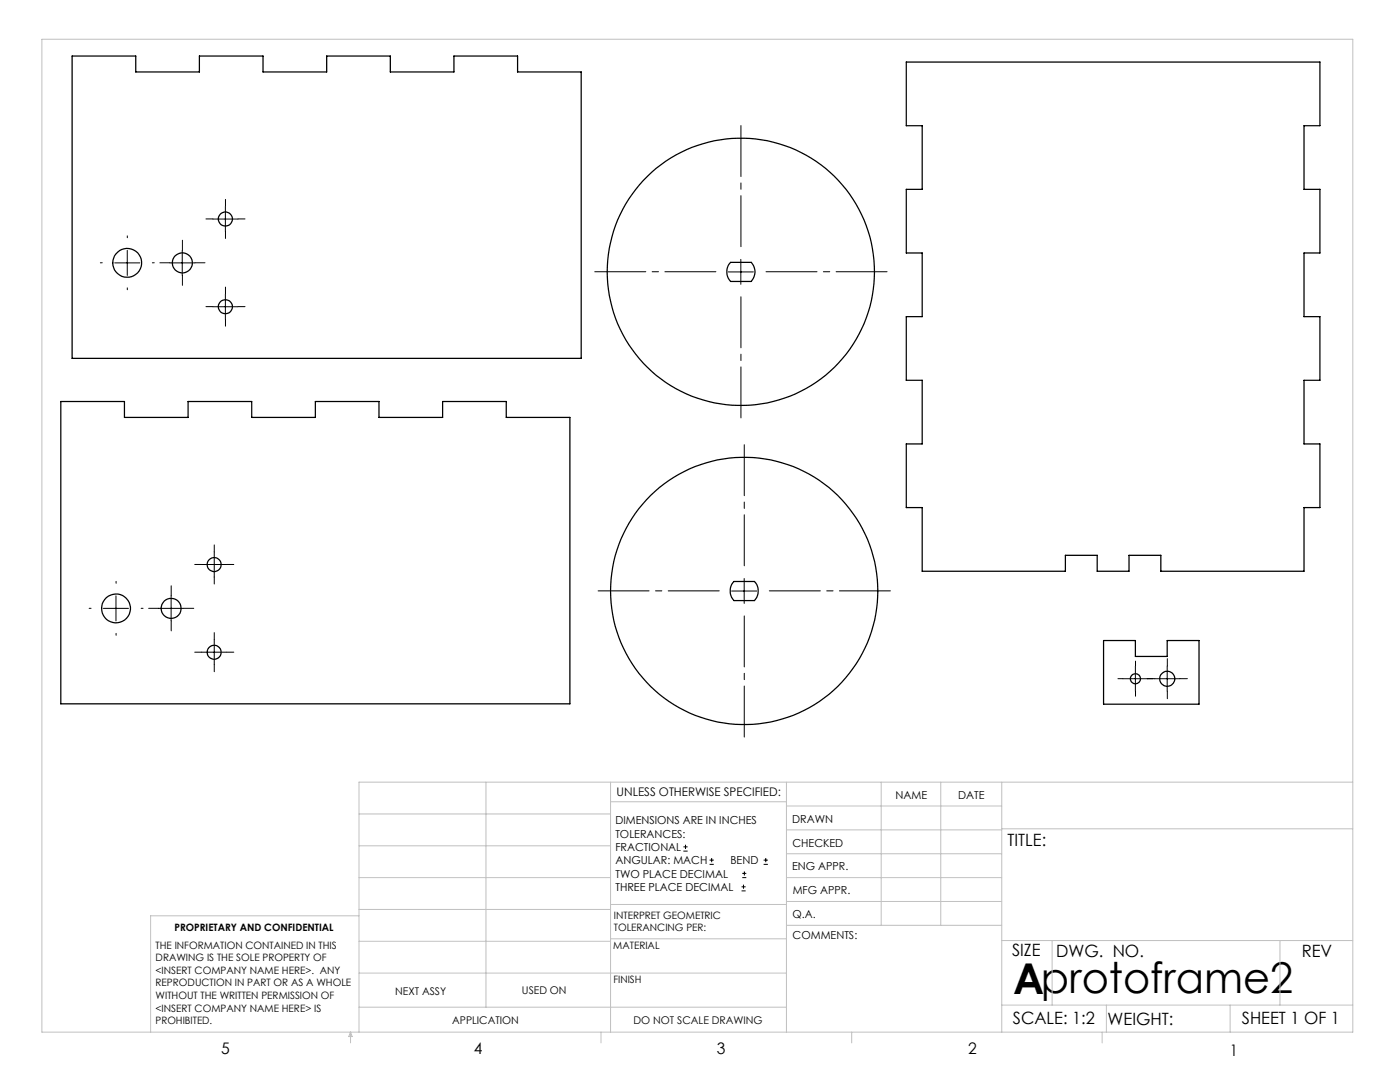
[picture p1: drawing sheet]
<svg xmlns="http://www.w3.org/2000/svg" width="279mm" height="216mm" viewBox="0 0 279 216" stroke-linecap="round" stroke-linejoin="round" font-family="sans-serif">
<g fill="none" stroke="#000" stroke-width=".2">
<path d="M22.9 52.5h5M25.4 50v5M33.9 52.5h5M36.4 50v5M42.5 43.7h5M45 41.2v5M45 58.7v5M145.3 54.3h5.1M147.8 51.8v4.9M42.5 61.2h5M23.1 118.9v5M34.1 118.9v5"/>
<path d="M40.3 112.6h4.9M42.8 110.1v5M146 117.9h5M148.5 115.4v5M20.6 121.4h5M31.6 121.4h5.1M40.3 130.1h4.9M42.8 127.6v5M224.1 135.4h5M226.6 132.9v5M230.4 135.4h5M232.9 132.9v5"/>
<path d="M136.4 169.8h.8M136.4 169h.8M136.8 168.6v.8M141.6 172.5h.9M141.6 171.6h.9M142 171.2v.8M148 177.8h.8M148 177h.8M148.1 175.1h.8M148.1 174.3h.8M148.4 176.5v.8M148.6 173.9v.8"/>
<path d="M152.4 172.5h.8M152.4 171.6h.8M152.8 171.2v.8"/>
</g>
<g fill="none" stroke="#000" stroke-width=".2" stroke-dasharray="15.2 1.3 1.3 1.3">
<path d="M20.4 52.4h-.4M25.4 47.4v-.3M25.4 57.4v.4M30.4 52.4h.4M33.9 52.4h-2M36.4 49.9v-2M36.4 54.9v2M38.9 52.4h2M42.5 43.7h-1.4M45 58.7v-1.4M45 41.2v-1.4M45 46.2v1.4"/>
<path d="M47.5 43.7h1.4M42.5 61.2h-1.4M45 63.7v1.4M47.5 61.2h1.4M23.2 116.4v-.4M34.2 118.9v-2M40.3 112.6h-1.4M42.8 110.1v-1.4M42.8 115.1v1.4M45.3 112.6h1.4M18.2 121.4h-.4M23.2 126.4v.4"/>
<path d="M28.2 121.4h.3M31.7 121.4h-2M34.2 123.9v2M36.7 121.4h2M40.3 130.1h-1.4M42.8 127.6v-1.4M42.8 132.6v1.4M45.3 130.1h1.4M224.1 135.4h-1M226.6 132.9v-1M226.6 137.9v1M229.1 135.4h1"/>
<path d="M230.5 135.4h-1.5M233 132.9v-1.5M233 137.9v1.5M235.5 135.4h1.5"/>
</g>
<path d="M142.9 54.2h-24.2M147.9 49.2v-24.1M147.9 59.2v24.2M152.9 54.2h24.1M143.5 117.9h-24.1M148.5 112.9v-24.2M153.5 117.9h24.2M148.5 122.9v24.2" fill="none" stroke="#000" stroke-width=".2" stroke-dasharray="15.2 1.3 1.3 1.3" stroke-dashoffset="5.1"/>
<g fill="none" stroke="#c0c0c0" stroke-width=".2">
<path d="M8.4 7.8h261.6v198.2h-261.6zM97 156.1v44.9M121.8 156.1v49.9M121.8 160h35.2M157 156.1v49.9M175.9 156.1v28.5M187.7 156.1v28.5M199.9 156.1v49.9M270 156.1h-198.4v49.9M71.6 175.1h50.2M71.6 168.8h50.2M71.6 162.4h50.2"/>
<path d="M157 170.4h42.9M157 165.6h42.9M157 160.8h42.9M157 175.1h42.9M157 179.9h42.9M199.9 165.4h70.1M71.6 194.2h85.4M71.6 187.8h50.2M71.6 181.5h50.2M71.6 182.7h-41.5v23.3M121.8 187.3h35.2M121.8 180.5h35.2"/>
<path d="M157 184.6h42.9M199.9 187.7h70.1M210 187.7v12.9M255.4 187.7v12.9M70 206v2.1M70 206l.3 .8h-.7zM71.6 201h85.4M119.9 206v2.1M170 206v2.1M199.9 200.6h70.1M220 206v2.1M220.8 200.6v5.4"/>
<path d="M245.5 200.6v5.4"/>
</g>
<g fill="none" stroke="#000" stroke-width=".25">
<path d="M14.4 11.2h12.7v3.2h12.7v-3.2h12.7v3.2h12.7v-3.2h12.7v3.2h12.7v-3.2h12.7v3.2h12.7v57.1h-101.6zM180.9 12.4h82.5v12.7h-3.2v12.7h3.2v12.7h-3.2v12.7h3.2v12.7h-3.2v12.7h3.2v12.7h-3.2v12.7h-28.5v-3.2h-6.4v3.2h-6.3v-3.2h-6.4v3.2h-28.6v-12.7h-3.1v-12.7h3.1v-12.7h-3.1v-12.7h3.1v-12.7h-3.1v-12.7h3.1v-12.7h-3.1zM145.8 52.4h4.1a2.8 2.8 0 0 1 0 3.8h-4.1a2.8 2.8 0 0 1 0-3.8zM12.1 80.1h12.7v3.2h12.7v-3.2h12.7v3.2h12.7v-3.2h12.7v3.2h12.7v-3.2h12.7v3.2h12.7v57.1h-101.6zM146.5 116h4.1a2.8 2.8 0 0 1 0 3.8h-4.1a2.8 2.8 0 0 1 0-3.8zM220.2 127.8h6.4v3.2h6.3v-3.2h6.4v12.7h-19.1z"/>
<circle cx="25.4" cy="52.5" r="2.88"/>
<circle cx="36.4" cy="52.5" r="2"/>
<circle cx="45" cy="43.7" r="1.41"/>
<circle cx="147.8" cy="54.2" r="26.7"/>
<circle cx="45" cy="61.2" r="1.41"/>
<circle cx="42.7" cy="112.7" r="1.39"/>
<circle cx="148.5" cy="117.9" r="26.7"/>
<circle cx="23.2" cy="121.4" r="2.87"/>
<circle cx="34.1" cy="121.4" r="2.01"/>
<circle cx="42.7" cy="130.2" r="1.39"/>
<circle cx="226.6" cy="135.4" r="1"/>
<circle cx="233" cy="135.4" r="1.49"/>
</g>
<text font-size="8.5" x="202.2" y="198.3">Aprotoframe2</text>
<g font-size="3.4">
<text x="201.1" y="168.8">TITLE:</text>
<text x="202" y="190.8">SIZE</text>
<text x="210.8" y="190.9">DWG. NO.</text>
<text x="259.8" y="191">REV</text>
<text x="202.1" y="204.4">SCALE: 1:2</text>
<text x="221" y="204.5">WEIGHT:</text>
<text x="247.8" y="204.4">SHEET 1 OF 1</text>
</g>
<g font-size="3.2">
<text x="44.2" y="210.4">5</text>
<text x="94.6" y="210.3">4</text>
<text x="143.1" y="210.4">3</text>
<text x="193.2" y="210.3">2</text>
<text x="245.4" y="210.6">1</text>
</g>
<text font-size="2.4" x="123.1" y="158.9">UNLESS OTHERWISE SPECIFIED:</text>
<g font-size="2.2">
<text x="178.7" y="159.4">NAME</text>
<text x="191.2" y="159.4">DATE</text>
<text x="122.8" y="164.5">DIMENSIONS ARE IN INCHES</text>
<text x="122.8" y="167.1">TOLERANCES:</text>
<text x="158.1" y="164.2">DRAWN</text>
<text x="122.8" y="169.8">FRACTIONAL</text>
<text x="122.8" y="172.5">ANGULAR: MACH</text>
<text x="145.8" y="172.5">BEND</text>
<text x="158.1" y="173.7">ENG APPR.</text>
<text x="158.2" y="169.1">CHECKED</text>
<text x="122.8" y="175.1">TWO PLACE DECIMAL</text>
<text x="122.8" y="177.8">THREE PLACE DECIMAL</text>
<text x="158.2" y="178.4">MFG APPR.</text>
<text x="158.2" y="183.2">Q.A.</text>
<text x="158.2" y="187.4">COMMENTS:</text>
</g>
<g font-size="2.1">
<text x="78.8" y="198.5">NEXT ASSY</text>
<text x="104.2" y="198.4">USED ON</text>
<text x="90.2" y="204.3">APPLICATION</text>
<text x="126.4" y="204.3">DO NOT SCALE DRAWING</text>
</g>
<g font-size="2">
<text x="34.8" y="185.7">PROPRIETARY AND CONFIDENTIAL</text>
<text x="122.5" y="183.3">INTERPRET GEOMETRIC</text>
<text x="122.5" y="185.9">TOLERANCING PER:</text>
<text x="31.1" y="189.3">THE INFORMATION CONTAINED IN THIS</text>
<text x="31.1" y="191.8">DRAWING IS THE SOLE PROPERTY OF</text>
<text x="122.4" y="189.4">MATERIAL</text>
<text x="31.1" y="194.3">&lt;INSERT COMPANY NAME HERE&gt;. ANY</text>
<text x="31.1" y="196.8">REPRODUCTION IN PART OR AS A WHOLE</text>
<text x="122.4" y="196.2">FINISH</text>
<text x="31.1" y="199.4">WITHOUT THE WRITTEN PERMISSION OF</text>
<text x="31.1" y="201.9">&lt;INSERT COMPANY NAME HERE&gt; IS</text>
<text x="31.1" y="204.4">PROHIBITED.</text>
</g>
</svg>
